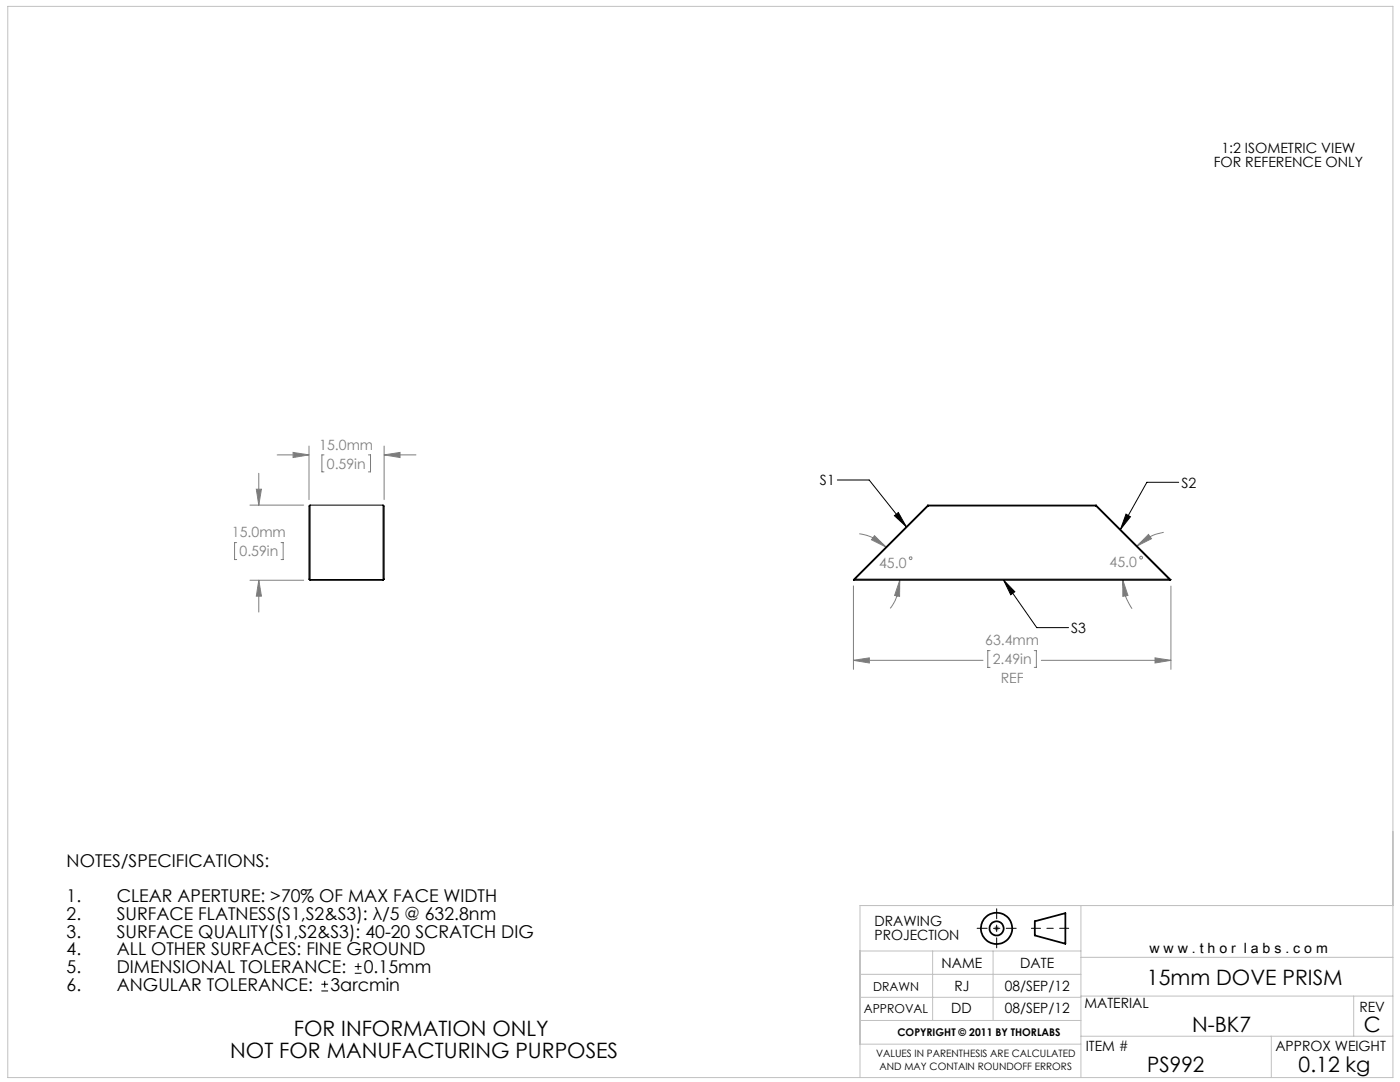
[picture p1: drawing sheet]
<svg xmlns="http://www.w3.org/2000/svg" width="279mm" height="216mm" viewBox="0 0 279 216" stroke-linecap="round" stroke-linejoin="round" font-family="sans-serif">
<g fill="none" stroke="#000" stroke-width=".35">
<path d="M206.5 183.8l6.1-1.6v6.1l-6.1-1.6z"/>
<circle cx="198.9" cy="185.2" r="3.1"/>
<circle cx="198.9" cy="185.2" r="1.4"/>
</g>
<g fill="none" stroke="#808080" stroke-width=".2">
<path d="M51.2 97.6h1l-.6 3.2zM51.6 94.4v6.4M55.3 90.8h6.4M58.5 90.3l3.2 .5-3.2 .5zM61.7 89v10.7M64.7 90.8h-.5v3.4h.5M73.5 90.8h.4v3.4h-.4M76.7 90.8l3.1-.5v1zM76.7 90.8h6.3M76.7 89v10.7M47.2 108.3h-.4v3.4h.4M49.9 100.8h10.7"/>
<path d="M49.9 115.8h10.7M51.6 115.8l.6 3.2h-1zM51.6 115.8v6.3M56.1 108.3h.4v3.4h-.4M170.3 116.9v16.7M171.5 106.5a9.1 9.1 0 0 1 5.3 2.6M174.5 106.9l2.3 2.2-2.9-1.4zM179.6 115.8l-.1 3.2-1-.2zM179.6 115.8a9.3 9.3 0 0 1-1.9 5.6M224.1 115.8l1 3-1 .2zM224.1 115.8a10.2 10.2 0 0 0 1.8 5.7M229.2 106.6l.6 .9-2.9 1.4z"/>
<path d="M232.2 106.2a9.9 9.9 0 0 0-5.3 2.7M233.7 116.9v16.7M170.3 131.8l3.2-.5v1zM170.3 131.8h25.9M197.6 129.8h-.5v3.4h.5M206.4 129.8h.4v3.4h-.4M207.8 131.8h25.9M230.5 131.3l3.2 .5-3.2 .5zM198.4 185.2h1M198.5 184.9l.7 .7M198.9 184.7v1M199.2 184.9l-.7 .7"/>
<circle cx="181.7" cy="111.4" r=".27"/>
<circle cx="227.7" cy="111.3" r=".28"/>
</g>
<path d="M205.8 185.2h7.5" fill="none" stroke="#000" stroke-width=".2" stroke-dasharray="15.2 1.3 1.3 1.3" stroke-dashoffset="13.4"/>
<path d="M195 185.2h7.8M198.9 181.3v7.8" fill="none" stroke="#000" stroke-width=".2" stroke-dasharray="15.2 1.3 1.3 1.3" stroke-dashoffset="13.2"/>
<g fill="none" stroke="#c0c0c0" stroke-width=".2">
<path d="M1.6 1.3h276.4v213.7h-276.4zM171.6 189.8h44.1M171.6 199h44.1M171.6 194.4h44.1M186.1 189.8v13.8M198.2 189.8v13.8M215.7 198.8h62.3M215.7 180.7v34.3M215.7 191h62.3M270.2 198.8v8M278 180.7h-106.4v34.3M171.6 203.6h44.1"/>
<path d="M171.6 208.4h44.1M215.7 206.8h62.3M253.7 206.8v8.2"/>
</g>
<path d="M167.1 95.8h6.4l7.4 9.3M235.2 96.2h-6.3l-5.3 9.4M178.5 102.9l.8-.6 1.6 2.8zM200.3 115.8l2.2 2.3-.8 .6zM200.3 115.8l6.6 9.4h6.4M224.7 102.6l.9 .5-2 2.5z" fill="none" stroke="#000" stroke-width=".2"/>
<path d="M178.5 102.9l.8-.6 1.6 2.8zM224.7 102.6l.9 .5-2 2.5zM200.3 115.8l2.2 2.3-.8 .6z" fill="#000"/>
<path d="M76.7 90.8l3.1-.5v1zM58.5 90.3l3.2 .5-3.2 .5zM51.2 97.6h1l-.6 3.2zM51.6 115.8l.6 3.2h-1zM170.3 131.8l3.2-.5v1zM230.5 131.3l3.2 .5-3.2 .5zM179.6 115.8l-.1 3.2-1-.2zM174.5 106.9l2.3 2.2-2.9-1.4zM229.2 106.6l.6 .9-2.9 1.4zM224.1 115.8l1 3-1 .2z" fill="#808080"/>
<g fill="none" stroke="#000" stroke-width=".2">
<path d="M61.7 115.6h15M61.7 115.6l.2 .2M61.9 100.8v15M61.9 100.8h14.5M61.9 100.8l-.2 .2v14.6M61.9 115.8h14.5M76.4 100.8v15M76.4 100.8l.3 .2v14.6M76.7 115.6l-.3 .2M170.3 115.8h63.3M170.3 115.6v.2M170.6 115.6h62.7"/>
<path d="M170.6 115.6l-.3 .2M170.6 115.6h-.3M185.2 100.8h33.6M185.2 100.8v.2M185.2 100.8l-14.9 14.8M185.2 101l-14.6 14.6M185.2 101h33.5M218.7 101l14.6 14.6M218.8 100.8l14.9 14.9M218.8 100.8l-.1 .2M233.3 115.6l.3 .2M233.3 115.6l.4 .1"/>
<path d="M233.7 115.7l-.1 .1M64.1 197.7h1.4M64.1 196.4h1.4M64.8 195.7v1.4M70.8 194.2h1.3M70.8 192.9h1.3M71.5 192.2v1.3"/>
</g>
<g font-size="4.2">
<text x="228.9" y="196.6">15mm DOVE PRISM</text>
<text x="58.6" y="206.8">FOR INFORMATION ONLY</text>
<text x="237.9" y="206">N-BK7</text>
<text x="272.2" y="206">C</text>
<text x="45.9" y="211">NOT FOR MANUFACTURING PURPOSES</text>
<text x="229" y="213.9">PS992</text>
<text x="259.2" y="213.9">0.12 kg</text>
</g>
<g font-size="3.5">
<text x="13.3" y="173">NOTES/SPECIFICATIONS:</text>
<text x="13.3" y="180.1">1.</text>
<text x="13.3" y="183.6">2.</text>
<text x="23.3" y="180.1">CLEAR APERTURE: &gt;70% OF MAX FACE WIDTH</text>
<text x="23.3" y="183.6">SURFACE FLATNESS(S1,S2&amp;S3): λ/5 @ 632.8nm</text>
<text x="13.3" y="187.1">3.</text>
<text x="13.3" y="190.6">4.</text>
<text x="23.3" y="187.1">SURFACE QUALITY(S1,S2&amp;S3): 40-20 SCRATCH DIG</text>
<text x="23.3" y="190.6">ALL OTHER SURFACES: FINE GROUND</text>
<text x="13.3" y="194.2">5.</text>
<text x="13.3" y="197.7">6.</text>
<text x="23.3" y="197.7">ANGULAR TOLERANCE:</text>
<text x="23.3" y="194.2">DIMENSIONAL TOLERANCE:</text>
<text x="66" y="197.7">3arcmin</text>
<text x="72.6" y="194.2">0.15mm</text>
</g>
<g font-size="2.8">
<text x="242.2" y="33.4">FOR REFERENCE ONLY</text>
<text x="243.8" y="30.6">1:2 ISOMETRIC VIEW</text>
<text x="163.6" y="96.8">S1</text>
<text x="235.8" y="97.3">S2</text>
<text x="213.8" y="126.3">S3</text>
<text x="174.5" y="184.8">DRAWING</text>
<text x="174.5" y="187.6">PROJECTION</text>
<text x="229.4" y="190.2">w w w . t h o r l a b s . c o m</text>
<text x="187.9" y="193.2">NAME</text>
<text x="190.5" y="197.7">RJ</text>
<text x="200.5" y="197.7">08/SEP/12</text>
<text x="203.6" y="193.2">DATE</text>
<text x="189.8" y="202.2">DD</text>
<text x="200.5" y="202.2">08/SEP/12</text>
<text x="216.4" y="201.2">MATERIAL</text>
<text x="271.3" y="202">REV</text>
<text x="216.7" y="209.7">ITEM #</text>
<text x="254.5" y="209.7">APPROX WEIGHT</text>
</g>
<g font-size="2.8" fill="#808080">
<text x="63.7" y="89.7">15.0mm</text>
<text x="65.2" y="93.5">0.59in</text>
<text x="46.3" y="107.2">15.0mm</text>
<text x="47.8" y="111">0.59in</text>
<text x="175.4" y="113.2">45.0</text>
<text x="221.4" y="113.1">45.0</text>
<text x="196.6" y="128.8">63.4mm</text>
<text x="198.1" y="132.6">2.49in</text>
<text x="199.7" y="136.4">REF</text>
</g>
<g font-size="2.5">
<text x="174.2" y="197.7">DRAWN</text>
<text x="172.4" y="202.2">APPROVAL</text>
</g>
<text font-size="2.1" x="179.1" y="206.8">COPYRIGHT © 2011 BY THORLABS</text>
<g font-size="2">
<text x="174.8" y="211">VALUES IN PARENTHESIS ARE CALCULATED</text>
<text x="175.5" y="213.5">AND MAY CONTAIN ROUNDOFF ERRORS</text>
</g>
</svg>
